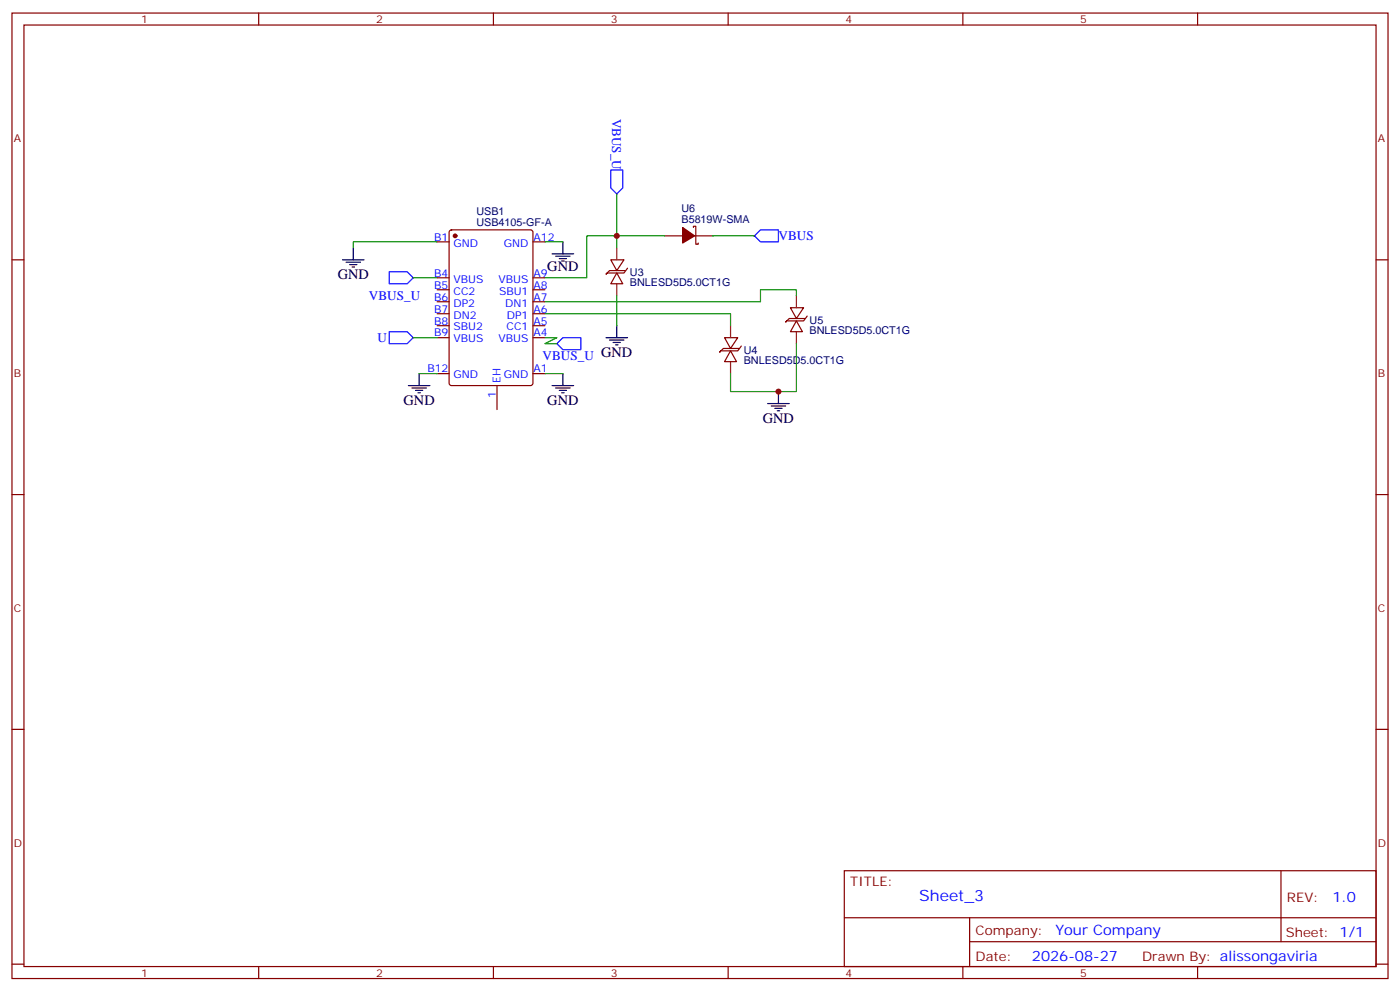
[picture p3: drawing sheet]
<svg xmlns="http://www.w3.org/2000/svg" width="412mm" height="292mm" viewBox="0 0 412 292" stroke-linecap="round" stroke-linejoin="round" font-family="sans-serif">
<g fill="none" stroke="#870000" stroke-width=".35">
<path d="M3.5 3.8h405.4v284.4h-405.4zM7.1 7.4h398.2v277.3h-398.2zM76.2 3.8v3.6M145.3 3.8v3.6M214.5 3.8v3.6M283.6 3.8v3.6M352.8 3.8v3.6M3.5 76.5h3.6M128.8 71.2h3.5M132.5 67.9l.5-.2h23.3l.6 .4 .1 44.8-.5 .6-23.5 .1-.7-.5v-44.7zM157 71.2h3.5M179.9 76.5h3.9l-2.1 3.2z"/>
<path d="M184.1 79.7h-4.5l-1.1 1.1 .4-.4M184.9 79l-1.1 1.4h-4.6M195.8 69.5h5.3M204.3 67v-.4h.7v5.3h.7v-.3M204.6 69.5h5.3M405.3 76.5h3.6M128.8 81.8h3.5M128.8 85.3h3.5M128.8 88.9h3.5M128.8 92.4h3.5M128.8 95.9h3.5M128.8 99.4h3.5"/>
<path d="M157 81.8h3.5M157 85.3h3.5M157 88.9h3.5M157 92.4h3.5M157 95.9h3.5M157 99.4h3.5M181.7 80.4l1.7 3.2h-3.5zM213.4 99.4h3.9l-2.1 3.2zM232.8 90.6h3.9l-2.1 3.2zM234.6 94.5l1.8 3.2h-3.6zM237.1 93.8h-4.6l-1.1 1.1 .4-.4M237.8 93.1l-1.1 1.4h-4.6"/>
<path d="M128.8 110h3.5M146.4 113.6v7M157 110h3.5M215.2 103.3l1.8 3.2h-3.6zM217.7 102.6h-4.6l-1.1 1.1 .4-.4M218.4 101.9l-1.1 1.4h-4.6M3.5 145.7h3.6M405.3 145.7h3.6M3.5 214.8h3.6M405.3 214.8h3.6M248.7 256.4h156.6v28.3h-156.6zM377.3 256.5v20.8"/>
<path d="M248.7 270.3h156.5M285.6 277.3h119.6M285.6 270.3v14.1M3.5 284h3.6M76.2 284.7v3.5M145.3 284.7v3.5M214.5 284.7v3.5M283.6 284.7v3.5M352.8 284.7v3.5M405.3 284h3.6"/>
</g>
<g fill="#870000" stroke="#870000" stroke-width=".35">
<path d="M201.1 67l3.5 2.5-3.5 2.1z"/>
<circle cx="134.1" cy="69.5" r=".53"/>
</g>
<path d="M181.7 73v3.5M181.7 83.6v3.5M215.2 95.9v3.5M234.6 87.1v3.5M234.6 97.7v3.5M215.2 106.5v3.5" fill="none" stroke="#8c2424" stroke-width=".35"/>
<g fill="none" stroke="#000" stroke-width=".35">
<path d="M100.9 76.5h6.3M102 77.2h4.2M103 77.9h2.1M103.7 78.6h.7M104.1 73v3.5M162.6 74.8h6.4M163.7 75.5h4.2M164.7 76.2h2.2M165.5 76.9h.7M165.8 71.2v3.6M178.5 99.4h6.4M181.7 95.9v3.5"/>
<path d="M120.3 113.6h6.3M121.4 114.3h4.2M122.4 115h2.1M123.1 115.7h.7M123.5 110v3.6M162.6 113.6h6.4M163.7 114.3h4.2M164.7 115h2.2M165.5 115.7h.7M165.8 110v3.6M179.6 100.2h4.2M180.6 100.9h2.1"/>
<path d="M181.3 101.6h.7M226.1 118.9h6.4M227.2 119.6h4.2M229.3 115.3v3.6M228.2 120.3h2.2M229 121h.7"/>
</g>
<g fill="none" stroke="#008700" stroke-width=".35">
<path d="M181.7 57.1v12.4h-8.8v12.3h-12.4M128.8 71.2h-24.7v1.8M160.5 71.2h5.3M195.8 69.5h-14.1v3.5M209.9 69.5h12.3M121.7 81.8h7.1M121.7 99.4h7.1M160.5 92.4h54.7v3.5M160.5 99.4h3.5l-3.5 1.8h3.5M181.7 87.1v8.8M234.6 87.1v-1.8h-10.6v3.6h-63.5M123.5 110h5.3"/>
<path d="M160.5 110h5.3M234.6 101.2v14.1h-19.4v-5.3"/>
</g>
<path d="M179.9 50.1h3.5v5.3l-1.7 1.7-1.8-1.7zM224 67.7h5.3v3.5h-5.3l-1.8-1.7zM114.7 97.7h5.2l1.8 1.7-1.8 1.8h-5.2zM114.7 80h5.2l1.8 1.8-1.8 1.8h-5.2zM165.8 99.4h5.3v3.6h-5.3l-1.8-1.8z" fill="none" stroke="#00f" stroke-width=".35"/>
<g fill="#c00">
<circle cx="229.3" cy="115.3" r=".88"/>
<circle cx="181.7" cy="69.5" r=".88"/>
</g>
<text font-size="4.6" fill="#00f" x="270.8" y="265.5">Sheet_3</text>
<g font-size="4.2">
<text x="99.5" y="82.2">GND</text>
<text x="161.2" y="79.7">GND</text>
<text x="118.9" y="119.2">GND</text>
<text x="161.2" y="119.2">GND</text>
<text x="224.7" y="124.5">GND</text>
</g>
<g font-size="4.2" fill="#00f">
<text x="392.5" y="265.7">1.0</text>
<text x="310.9" y="275.3">Your Company</text>
<text x="304" y="283.1">2026-08-27</text>
</g>
<g font-size="3.9" fill="#00f">
<text x="180.4" y="34.9" transform="rotate(90 180.4 34.9)">VBUS_U</text>
<text x="229.3" y="70.8">VBUS</text>
<text x="108.7" y="88.4">VBUS_U</text>
<text x="111.2" y="100.7">U</text>
<text x="159.8" y="106.1">VBUS_U GND</text>
</g>
<g font-size="3.9" fill="#800">
<text x="250.5" y="261">TITLE:</text>
<text x="379.1" y="265.7">REV:</text>
<text x="287.4" y="275.2">Company:</text>
<text x="378.7" y="275.8">Sheet: 1/1</text>
<text x="287.4" y="282.9">Date:</text>
<text x="336.4" y="283">Drawn By: alissongaviria</text>
</g>
<g font-size="3.2" fill="#800">
<text x="41.6" y="6.8">1</text>
<text x="110.8" y="6.8">2</text>
<text x="179.9" y="6.8">3</text>
<text x="249.1" y="6.8">4</text>
<text x="318.2" y="6.8">5</text>
<text x="4.1" y="41.9">A</text>
<text x="405.9" y="41.9">A</text>
<text x="4.1" y="111.1">B</text>
<text x="405.9" y="111.1">B</text>
<text x="4.1" y="180.2">C</text>
<text x="405.9" y="180.2">C</text>
<text x="4.1" y="249.4">D</text>
<text x="405.9" y="249.4">D</text>
<text x="41.6" y="287.7">1</text>
<text x="110.8" y="287.7">2</text>
<text x="179.9" y="287.7">3</text>
<text x="249.1" y="287.7">4</text>
<text x="318.2" y="287.7">5</text>
</g>
<g font-size="3.2" fill="#000080">
<text x="140.3" y="63.3">USB1</text>
<text x="200.7" y="65.6">B5819W-SMA</text>
<text x="200.7" y="62.4">U6</text>
<text x="140.3" y="66.5">USB4105-GF-A</text>
<text x="185.6" y="81.2">U3</text>
<text x="185.6" y="84.4">BNLESD5D5.0CT1G</text>
<text x="238.5" y="95.3">U5</text>
<text x="238.5" y="98.5">BNLESD5D5.0CT1G</text>
<text x="219.1" y="107.3">BNLESD5D5.0CT1G</text>
<text x="219.1" y="104.1">U4</text>
</g>
<g font-size="3.2" fill="#00f">
<text x="127.9" y="70.9">B1</text>
<text x="157.2" y="70.9">A12</text>
<text x="133.6" y="72.6">GND</text>
<text x="148.4" y="72.6">GND</text>
<text x="127.9" y="81.5">B4</text>
<text x="133.6" y="83.2">VBUS</text>
<text x="146.8" y="83.2">VBUS</text>
<text x="157.2" y="81.5">A9</text>
<text x="127.9" y="85">B5</text>
<text x="127.9" y="88.5">B6</text>
<text x="133.6" y="86.7">CC2</text>
<text x="147" y="86.7">SBU1</text>
<text x="157.2" y="88.5">A7</text>
<text x="157.2" y="85">A8</text>
<text x="127.9" y="92">B7</text>
<text x="127.9" y="95.6">B8</text>
<text x="133.6" y="90.3">DP2</text>
<text x="133.6" y="93.8">DN2</text>
<text x="148.8" y="90.3">DN1</text>
<text x="149.3" y="93.8">DP1</text>
<text x="157.2" y="95.6">A5</text>
<text x="157.2" y="92">A6</text>
<text x="127.9" y="99.1">B9</text>
<text x="133.6" y="97.3">SBU2</text>
<text x="133.6" y="100.9">VBUS</text>
<text x="146.8" y="100.9">VBUS</text>
<text x="149.2" y="97.3">CC1</text>
<text x="157.2" y="99.1">A4</text>
<text x="125.9" y="109.7">B12</text>
<text x="133.6" y="111.4">GND</text>
<text x="147.5" y="112.9" transform="rotate(-90 147.5 112.9)">EH</text>
<text x="148.4" y="111.4">GND</text>
<text x="157.2" y="109.7">A1</text>
<text x="146" y="117.3" transform="rotate(-90 146 117.3)">1</text>
</g>
</svg>
